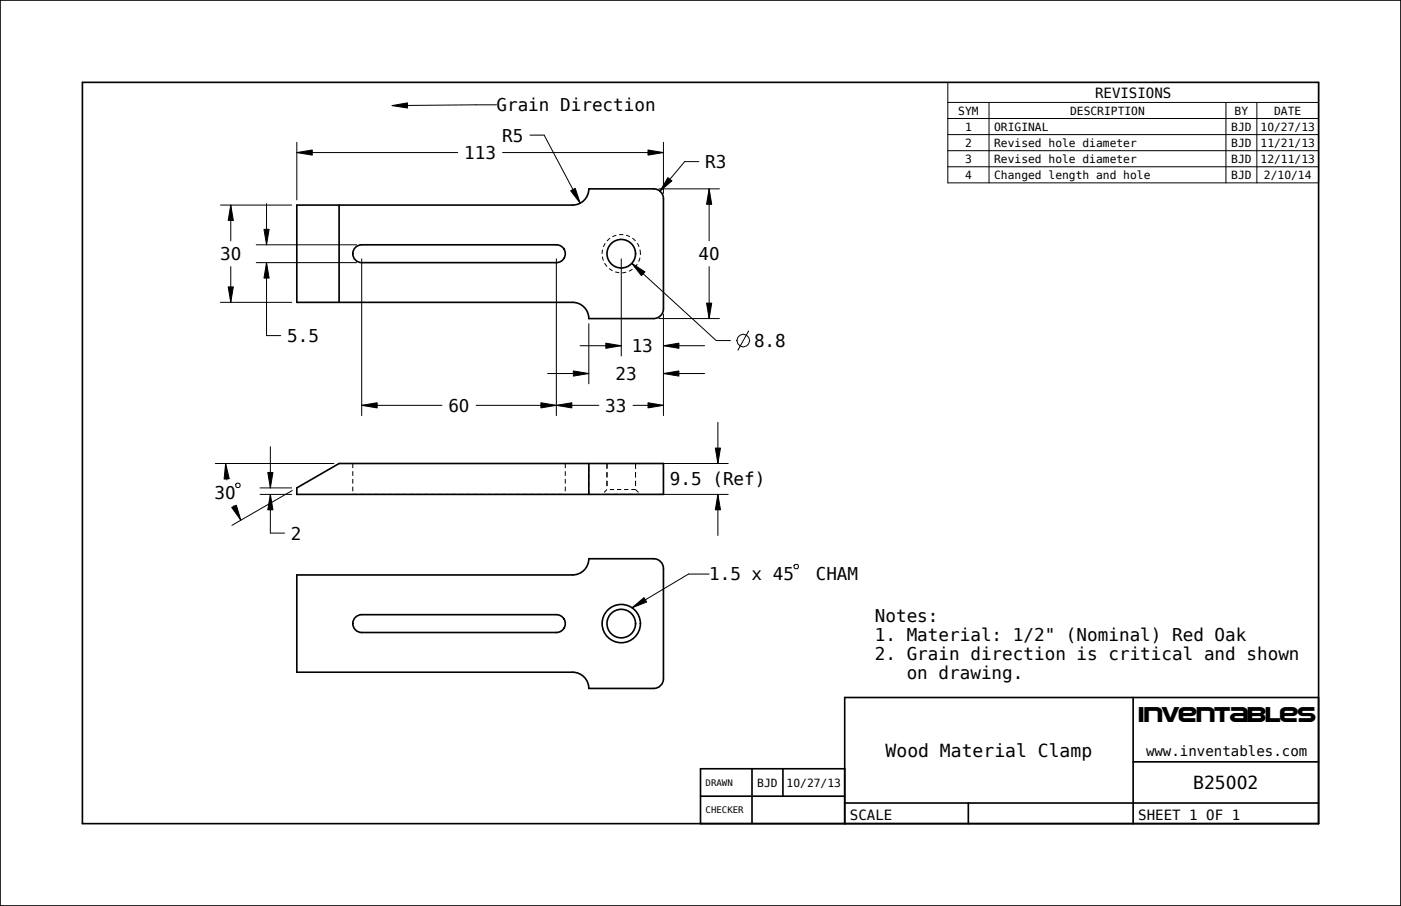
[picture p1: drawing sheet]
<svg xmlns="http://www.w3.org/2000/svg" width="432mm" height="279mm" viewBox="0 0 432 279" stroke-linecap="round" stroke-linejoin="round" font-family="sans-serif">
<g fill="#000">
<path d="M91.5 47l4.7-.7v1.5zM205.9 54.8l1.2 1-3.7 3.1zM199.7 46.3l4.8 .7-4.8 .8zM218.6 58.2l.8 4.8h-1.6zM71.1 63.2l.8 4.8h-1.6zM81.4 70.7h1.5l-.7 4.8zM175.9 58.8l1.4-.7 1.5 4.6zM70.3 88.5h1.6l-.8 4.7zM82.2 81l.7 4.8h-1.5zM194.7 81.2l4.1 2.6-1.1 1.2zM217.8 93.5h1.6l-.8 4.7zM176.7 114.4l4.8 .8-4.8 .8z"/>
<path d="M186.7 105.8l4.8 .8-4.8 .8zM204.5 106.6l4.7-.8v1.6zM204.5 115.2l4.7-.8v1.6zM111.5 125l4.7-.8v1.6zM171.5 125l4.7-.8v1.6zM166.7 124.2l4.8 .8-4.8 .8zM199.7 124.2l4.8 .8-4.8 .8zM69.5 142.9l1.2 4.7-1.6 .1zM83.3 152.5l.8 4.7h-1.6zM82.5 145.7h1.6l-.8 4.8zM221.3 152.5l.8 4.7h-1.6zM220.5 138.2h1.6l-.8 4.7z"/>
<path d="M71.4 156.5l1.4-.7 1.4 4.6z"/>
</g>
<g fill="none" stroke="#000" stroke-width=".31">
<path d="M292.1 25.4h114.3v31h-114.3zM292.1 31.6h114.3M292.1 36.6h114.3M304.8 31.6v24.8M377.9 31.6v24.8M387.4 31.6v24.8M91.5 47l4.7-.7v1.5zM91.5 43.9v17.8M91.5 47h49.6M154.9 47h49.6M163.3 41.7h4.4l11.1 21M175.9 58.8l1.4-.7 1.5 4.6z"/>
<path d="M199.7 46.3l4.8 .7-4.8 .8zM203.1 58.2h18.6M204.5 43.9v15.8M205.9 54.8l1.2 1-3.7 3.1zM215.4 49.8h-4.4l-7.6 9.1M218.6 58.2l.8 4.8h-1.6zM218.6 58.2v16.1M292.1 41.5h114.3M292.1 46.5h114.3M292.1 51.4h114.3M67.9 63.2h22M71.1 63.2l.8 4.8h-1.6z"/>
<path d="M71.1 63.2v11.1M79 75.5h30.9M81.4 70.7h1.5l-.7 4.8zM82.2 62.8v12.7M111.5 79.8v48.4M171.5 79.8v48.4M191.5 79.8v30M67.9 93.2h22M70.3 88.5h1.6l-.8 4.7zM71.1 82.2v11M79 81h30.9M82.2 81l.7 4.8h-1.5z"/>
<path d="M82.2 81v22.5h4.3M181.5 99.8v18.6M194.7 81.2l4.1 2.6-1.1 1.2zM194.7 81.2l26 23.8h4.4M203.1 98.2h18.6M204.5 96.8v31.4M217.8 93.5h1.6l-.8 4.7zM218.6 82.2v16M168.8 115.2h12.7M176.7 114.4l4.8 .8-4.8 .8zM178.8 106.6h12.7M186.7 105.8l4.8 .8-4.8 .8z"/>
<path d="M204.5 106.6l4.7-.8v1.6zM204.5 115.2l4.7-.8v1.6zM204.5 115.2h12.7M204.5 106.6h12.7M230.7 102.1l-3.3 5.9M83.3 137.8v12.7M111.5 125l4.7-.8v1.6zM111.5 125h24.7M146.7 125h37.9M166.7 124.2l4.8 .8-4.8 .8zM171.5 125l4.7-.8v1.6zM195.1 125h9.4"/>
<path d="M199.7 124.2l4.8 .8-4.8 .8zM220.5 138.2h1.6l-.8 4.7zM221.3 130.2v12.7M66.4 142.9h36.5M69.5 142.9l1.2 4.7-1.6 .1zM69.5 142.9l.4 5.1M71.4 156.5l1.4-.7 1.4 4.6zM72.1 156l2.1 4.4M73 149h.7l.3 .3v.7l-.3 .3h-.7l-.3-.3v-.7zM80.2 152.5h9.7M80.2 150.5h9.7M82.5 145.7h1.6l-.8 4.8z"/>
<path d="M83.3 152.5l.8 4.7h-1.6zM83.3 152.5v11.9h4.4M90.1 151.3l-18.6 10.7M108.7 145.3v1.4M108.7 147.7v1.4M108.7 150.1v1.4M108.7 152.5h1.3M110 142.9h-1.3v1.5M110.9 152.5h1.3M110.9 142.9h1.3M113.1 152.5h1.3M113.1 142.9h1.3"/>
<path d="M115.3 152.5h1.3M115.3 142.9h1.3M117.5 152.5h1.3M117.5 142.9h1.3M119.6 152.5h1.4M119.6 142.9h1.4M121.8 152.5h1.3M121.8 142.9h1.3M124 152.5h1.3M124 142.9h1.3M126.2 152.5h1.3M126.2 142.9h1.3"/>
<path d="M128.4 152.5h1.3M128.4 142.9h1.3M130.6 152.5h1.3M130.6 142.9h1.3M132.7 152.5h1.4M132.7 142.9h1.4M134.9 152.5h1.3M134.9 142.9h1.3M137.1 152.5h1.3M137.1 142.9h1.3M139.3 152.5h1.3M139.3 142.9h1.3"/>
<path d="M141.5 152.5h1.3M141.5 142.9h1.3M143.7 152.5h1.3M143.7 142.9h1.3M145.8 152.5h1.4M145.8 142.9h1.4M148 152.5h1.3M148 142.9h1.3M150.2 152.5h1.3M150.2 142.9h1.3M152.4 152.5h1.3M152.4 142.9h1.3"/>
<path d="M154.6 152.5h1.3M154.6 142.9h1.3M156.8 152.5h1.3M156.8 142.9h1.3M158.9 152.5h1.4M158.9 142.9h1.4M161.1 152.5h1.3M161.1 142.9h1.3M163.3 152.5h1.3M163.3 142.9h1.3M165.5 152.5h1.3M165.5 142.9h1.3"/>
<path d="M167.7 152.5h1.3M167.7 142.9h1.3M169.9 152.5h1.3M169.9 142.9h1.3M172 152.5h1.4M172 142.9h1.4M174.2 152.5h.1M174.2 142.9h.1M174.2 142.9v1.5M174.2 145.3v1.4M174.2 147.7v1.4M174.2 150.1v1.4"/>
<path d="M181.5 143.9v1.4M181.5 146.3v1.4M181.5 148.7v1.4M181.5 151v1.5M186.5 152.5h1.4M187.1 151l-.9 .9M187.1 142.9v1.6M187.1 145.6v1.6M187.1 148.3v1.6M188 151h1.3M188.9 152.5h1.4M190.2 151h1.3"/>
<path d="M191.2 152.5h1.5M192.4 151h1.3M193.6 152.5h1.4M194.6 151h1.3l.9 .9M195.9 142.9v1.6M195.9 145.6v1.6M195.9 148.3v1.6M196 152.5h1.4M203.1 152.5h21.3M203.1 142.9h21.3M204.5 142.9v1.5M204.5 145.3v1.4"/>
<path d="M204.5 147.7v1.4M204.5 150.1v1.4M221.3 152.5l.8 4.7h-1.6zM221.3 152.5v12.7"/>
<circle cx="229" cy="105" r="1.95"/>
</g>
<g fill="none" stroke="#000" stroke-width=".51">
<path d="M0 0h431.8v279.4h-431.8zM25.4 25.4h381v228.6h-381zM91.5 63.2h85a5 5 0 0 0 5-5h20a3 3 0 0 1 3 3v34a3 3 0 0 1-3 3h-20a5 5 0 0 0-5-5h-85zM104.5 63.2v30M109.3 76.5a2.74 2.74 0 0 1 2.2-1h60a2.75 2.75 0 0 1 2.7 2.7 2.75 2.75 0 0 1-2.7 2.8h-60a2.75 2.75 0 0 1-2.5-1.6 2.75 2.75 0 0 1 .3-2.9zM91.5 150.5l13-7.6h100v9.6h-113zM181.5 142.9v9.6M91.5 177.3h85a5 5 0 0 0 5-5h20a3 3 0 0 1 3 3v34a3 3 0 0 1-3 3h-20a5 5 0 0 0-5-5h-85zM109.3 190.6a2.74 2.74 0 0 1 2.2-1h60a2.75 2.75 0 0 1 2.7 2.7 2.75 2.75 0 0 1-2.7 2.8h-60a2.75 2.75 0 0 1-2.5-1.6 2.75 2.75 0 0 1 .3-2.9zM349.2 215.1v38.9M406.4 215.1h-146.1l.1 38.9M231.8 237.1v16.9"/>
<path d="M241.3 237.1v8.4M260.4 237.1h-44.5v16.9M349.2 234.9h57.2M215.9 245.5h44.5M260.3 247.6h146.1M298.4 247.6v6.4"/>
<circle cx="191.5" cy="192.3" r="5.9"/>
<circle cx="191.5" cy="192.3" r="4.4"/>
</g>
<path d="M197.4 78.2a5.9 5.9 0 0 0-8.6-5.2 5.9 5.9 0 0 0-.8 10 5.9 5.9 0 0 0 9.3-3.8l.1-1" fill="none" stroke="#000" stroke-width=".31" stroke-dasharray="1.3 .9" stroke-linecap="butt"/>
<!-- layer: 02___PRT_ALL_AXES -->
<path d="M187.1 145.6v1.6M187.1 148.3v1.6M188.4 142.9h-1.3v1.6M189.3 142.9h1.3M191.5 142.9h1.3M193.7 142.9h1.3M195.9 142.9v1.6M195.9 145.6v1.6M195.9 148.3v1.6" fill="none" stroke="#000" stroke-width=".31"/>
<circle cx="191.5" cy="78.2" r="4.4" fill="none" stroke="#000" stroke-width=".51"/>
<!-- layer: BALLOONS -->
<path d="M120.8 32.6l4.8-.9v1.6zM194.8 187.4l3.7-3.1 .8 1.4z" fill="#000"/>
<path d="M120.8 32.6l4.8-.9v1.6zM153 32.3l-32.2 .3M218.6 177h-6.4l-17.4 10.4M245.1 174.1h.6l.4 .3v.6l-.4 .4h-.6l-.4-.4v-.6zM194.8 187.4l3.7-3.1 .8 1.4z" fill="none" stroke="#000" stroke-width=".31"/>
<text font-size="6.9" x="350.8" y="222.6">Inventables</text>
<g font-size="5.6">
<text x="273" y="233.4">Wood Material Clamp</text>
<text x="367.8" y="243.3">B25002</text>
</g>
<g font-size="5.4">
<text x="153" y="34.3">Grain Direction</text>
<text x="154.8" y="43.7">R5</text>
<text x="143.1" y="49">113</text>
<text x="217.4" y="51.8">R3</text>
<text x="67.8" y="80.2">30</text>
<text x="215.3" y="80.2">40</text>
<text x="88.5" y="105.5">5.5</text>
<text x="232.4" y="107">8.8</text>
<text x="194.7" y="108.6">13</text>
<text x="189.7" y="117.2">23</text>
<text x="138.2" y="127">60</text>
<text x="186.6" y="127">33</text>
<text x="206.5" y="149.7">9.5 (Ref)</text>
<text x="66.1" y="154">30</text>
<text x="89.7" y="166.4">2</text>
<text x="218.6" y="179">1.5 x 45</text>
<text x="251.4" y="179">CHAM</text>
<text x="269.6" y="191.7">Notes:</text>
<text x="269.6" y="197.6">1. Material: 1/2&quot; (Nominal) Red Oak</text>
<text x="269.6" y="203.6">2. Grain direction is critical and shown</text>
<text x="279.4" y="209.5">on drawing.</text>
</g>
<g font-size="4.3">
<text x="337.5" y="30.1">REVISIONS</text>
<text x="353.2" y="233.3">www.inventables.com</text>
<text x="261.9" y="252.8">SCALE</text>
<text x="350.8" y="252.8">SHEET 1 OF 1</text>
</g>
<g font-size="3.5">
<text x="295.3" y="35.3">SYM</text>
<text x="329.8" y="35.3">DESCRIPTION</text>
<text x="380.5" y="35.3">BY</text>
<text x="392.7" y="35.3">DATE</text>
<text x="297.4" y="40.3">1</text>
<text x="306.4" y="40.3">ORIGINAL</text>
<text x="379.5" y="40.3">BJD</text>
<text x="388.5" y="40.3">10/27/13</text>
<text x="297.4" y="45.3">2</text>
<text x="306.4" y="45.3">Revised hole diameter</text>
<text x="379.5" y="45.3">BJD</text>
<text x="388.5" y="45.3">11/21/13</text>
<text x="297.4" y="50.2">3</text>
<text x="306.4" y="50.2">Revised hole diameter</text>
<text x="379.5" y="50.2">BJD</text>
<text x="388.5" y="50.2">12/11/13</text>
<text x="297.4" y="55.2">4</text>
<text x="306.4" y="55.2">Changed length and hole</text>
<text x="379.5" y="55.2">BJD</text>
<text x="389.6" y="55.2">2/10/14</text>
<text x="233.4" y="242.6">BJD</text>
<text x="242.4" y="242.6">10/27/13</text>
</g>
<g font-size="2.8">
<text x="217.5" y="242.3">DRAWN</text>
<text x="217.5" y="250.8">CHECKER</text>
</g>
</svg>
